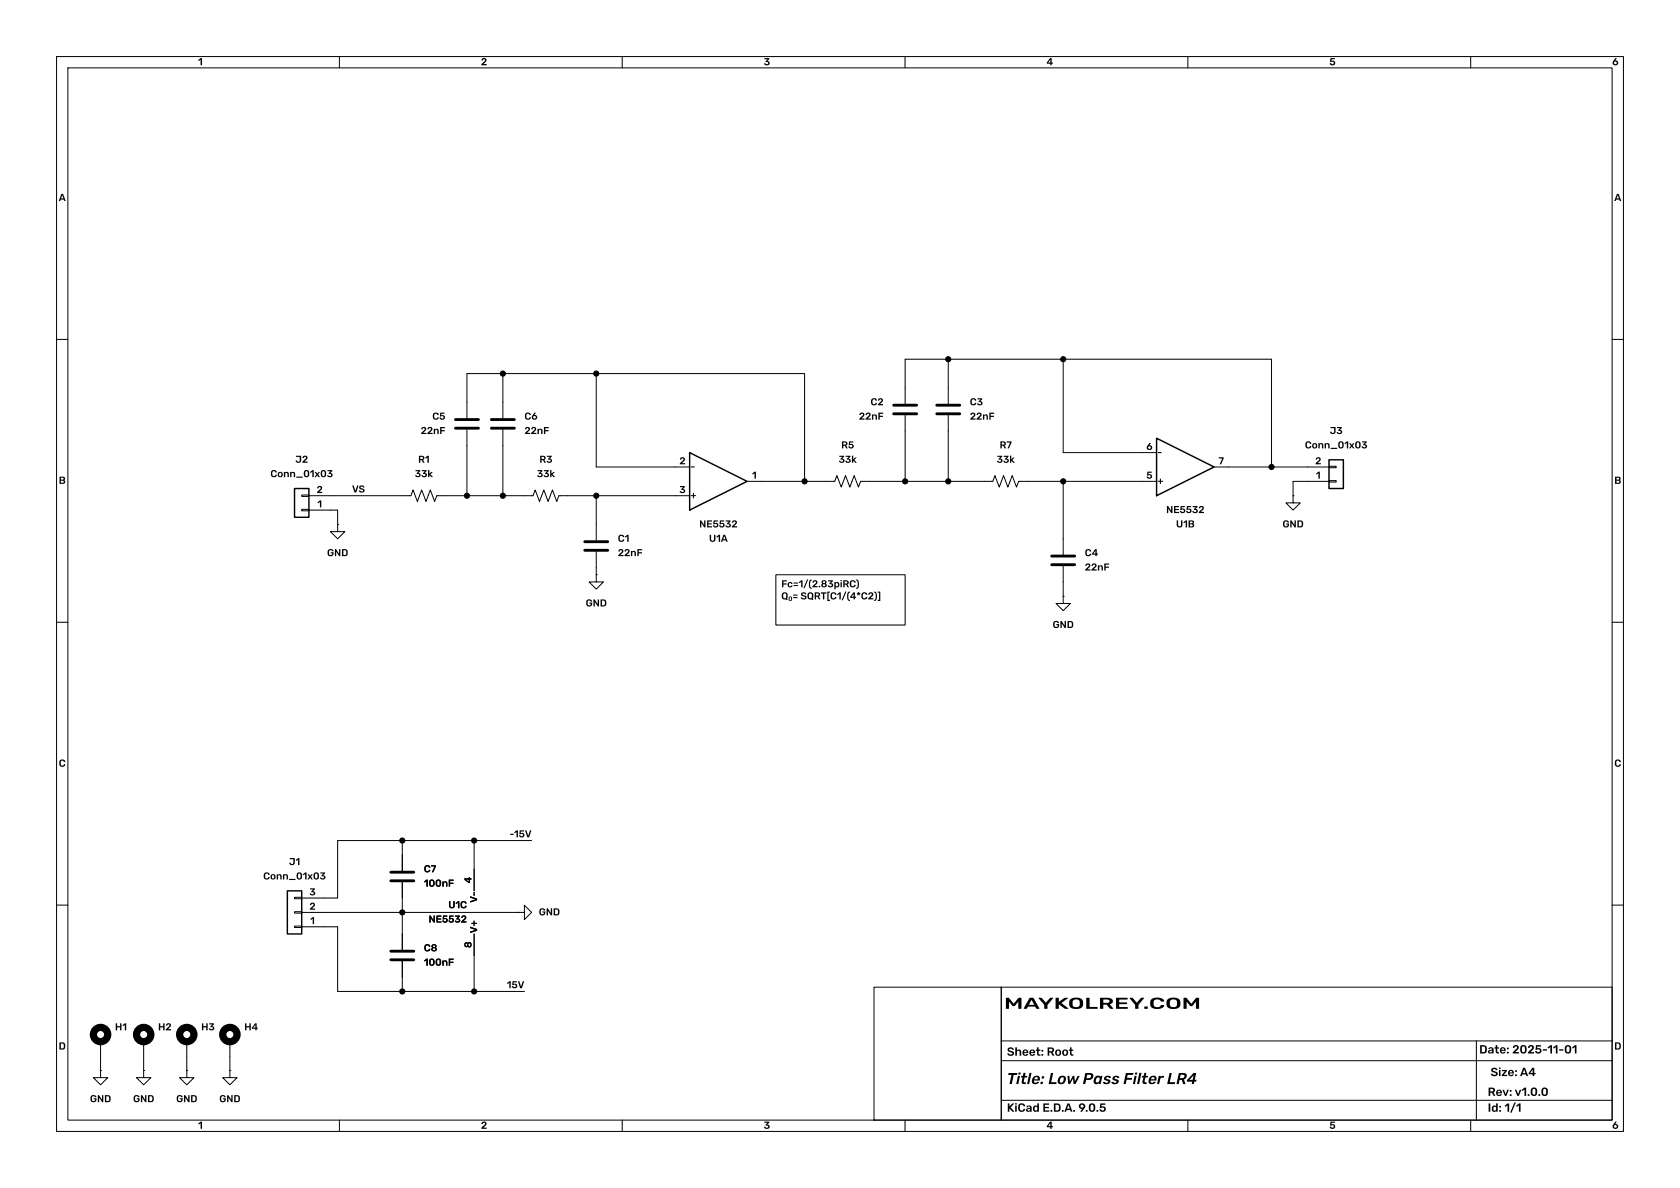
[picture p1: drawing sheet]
<svg xmlns="http://www.w3.org/2000/svg" width="297mm" height="210mm" viewBox="0 0 297 210" stroke-linecap="round" stroke-linejoin="round" font-family="sans-serif">
<g fill="none" stroke="#000" stroke-width=".18">
<path d="M10 10h277v190h-277zM12 12h273v186h-273zM60 10v2M110 10v2M160 10v2M210 10v2M260 10v2M10 60h2M82.5 73.9v-7.9h59.7v19.1M82.5 75.9v11.7M88.9 66v7.9M88.9 75.9v11.7"/>
<path d="M105.4 66v16.6h16.5M160 71.4v-7.9h64.8v19.1M160 73.4v11.7M167.6 63.5v7.9M167.6 73.4v11.7M188 63.5v16.5h16.5M285 60h2M53.3 90h1.3v.3h-1.3zM53.3 87.5h1.3v.3h-1.3zM54.6 87.6h18l.4-1 .8 2 .7-2 .8 2 .8-2 .7 2 .4-1h17l.4-1 .8 2 .7-2 .8 2 .8-2 .7 2 .4-1h23.1M54.6 90.2h5.1v2.5M59.7 92.7v1.3h1.3l-1.3 1.3-1.3-1.3h1.3"/>
<path d="M59.7 92.7h.1M105.4 87.6v7.9M105.4 97.5v4.1M132.1 85.1h15.5l.4-1 .7 2 .8-2 .7 2 .8-2 .8 2 .3-1h23.4l.4-1 .8 2 .7-2 .8 2 .7-2 .8 2 .4-1h24.4M188 85.1v12.9M214.6 82.6h20.3M228.6 87.6v1.3h1.3l-1.3 1.3-1.3-1.3h1.3M228.6 87.6h.1M234.9 85h1.3v.2h-1.3zM234.9 82.4h1.3v.3h-1.3zM234.9 85.1h-6.3v2.5M10 110h2"/>
<path d="M105.4 101.6v1.3h1.3l-1.3 1.2-1.3-1.2h1.3M105.4 101.6h.1M137.2 101.6h22.8v8.9h-22.8zM188 105.4v1.3h1.2l-1.2 1.3-1.3-1.3h1.3M188 105.4h.1M188 100.1v5.3M285 110h2M52.1 158.6h1.2v.3h-1.2zM71.1 148.6v5.3M71.1 156v11.9M83.8 148.6v8.9M94 148.6h-34.3v10.2h-6.4"/>
<path d="M10 160h2M52.1 163.7h1.2v.3h-1.2zM52.1 161.2h1.2v.2h-1.2zM53.3 163.8h6.4v11.5h33M53.3 161.3h38.1M71.1 169.9v5.4M83.8 165.1v10.2M91.4 161.3h1.3v-1.3l1.3 1.3-1.3 1.3v-1.3M91.4 161.3h.1M154.5 174.5h22.5v23.5h-22.5zM177 174.5h108v23.5h-108zM285 160h2"/>
<path d="M17.8 189.2v1.3h1.2l-1.2 1.3-1.3-1.3h1.3M17.8 189.2h.1M17.8 184.2v5M25.4 189.2v1.3h1.3l-1.3 1.3-1.3-1.3h1.3M25.4 189.2h.1M25.4 184.2v5M33 189.2v1.3h1.3l-1.3 1.3-1.3-1.3h1.3M33 189.2h.1M33 184.2v5M40.6 189.2v1.3h1.3l-1.3 1.3-1.2-1.3h1.2M40.6 189.2h.1M40.6 184.2v5"/>
<path d="M60 198v2M110 198v2M160 198v2M177 194.5h108M177 187.5h108M177 184h108M210 198v2M260 198v2M261 184v14"/>
</g>
<g fill="#000">
<path d="M240.8 78h.8v.2l-.3 .3a.41 .41 0 0 1 .3 .6 .41 .41 0 0 1-.6 .2l-.3-.3 .2-.1a.23 .23 0 0 0 .3 .2 .23 .23 0 0 0 .1-.4h-.3v-.1l.3-.4h-.5zM57.9 83.1h.8v.2l-.3 .3a.41 .41 0 0 1 .4 .6 .41 .41 0 0 1-.7 .1l-.3-.2 .2-.1a.23 .23 0 0 0 .4 .2 .23 .23 0 0 0 0-.4h-.3v-.1l.3-.4h-.5zM138.3 102.6h.8v.2h-.6v.3h.5l.1 .2h-.6v.5h-.2zM138.3 104.8a.6 .6 0 0 1 .8 0 .6 .6 0 0 1 .1 .8l-.1 .2 .1 .3-.6-.1a.5 .5 0 0 1-.4-.7h.3a.3 .3 0 0 0 .2 .5 .3 .3 0 0 0 .3-.5 .3 .3 0 0 0-.3-.4 .3 .3 0 0 0-.2 .4h-.3zM139.3 103a.39 .39 0 0 1 .5-.1 .39 .39 0 0 1 .3 .3l-.3-.1a.24 .24 0 0 0-.3 .3 .24 .24 0 0 0 .4 .1h.2a.44 .44 0 0 1-.6 .3 .44 .44 0 0 1-.2-.6zM139.5 105.5a.36 .36 0 0 1 .5 .4 .36 .36 0 0 1-.5 .2l-.1-.3h.2a.19 .19 0 0 0 0 .3 .19 .19 0 0 0 .3 0 .19 .19 0 0 0 0-.3l-.2-.2-.1 .2h-.2zM140.2 105.1h.7l.1 .2h-.7zM140.2 105.6h.7l.1 .1h-.7zM140.3 103h.7l.1 .1-.8 .1zM140.3 103.4h.7l.1 .2h-.8zM141.2 102.9l.5-.3h.2v1.2h-.3v-.9l-.3 .2zM141.7 104.8a.45 .45 0 0 1 .5-.1 .45 .45 0 0 1 .3 .4h-.2a.22 .22 0 0 0-.2-.2 .22 .22 0 0 0-.2 .3h.3a.4 .4 0 0 1 .4 .5 .4 .4 0 0 1-.6 .3l-.4-.3v-.1h.2a.28 .28 0 0 0 .3 .2 .28 .28 0 0 0 .2-.3l-.6-.2z"/>
<path d="M142.7 102.4l.2 .1-.6 1.4-.2 .1zM142.9 104.8a.6 .6 0 0 1 .8 0 .6 .6 0 0 1 .1 .8l-.1 .2 .1 .3-.6-.1a.5 .5 0 0 1-.5-.7h.3a.3 .3 0 0 0 .3 .5 .3 .3 0 0 0 .2-.5 .3 .3 0 0 0-.2-.4 .3 .3 0 0 0-.3 .4h-.3zM143.2 102.6l.3-.2v.2a.88 .88 0 0 0 0 1.3l-.1 .2a1.08 1.08 0 0 1-.2-1.5zM143.8 102.7a.43 .43 0 0 1 .6 0 .43 .43 0 0 1-.2 .7l-.2 .2h.5v.2h-.9v-.2l.5-.4a.22 .22 0 0 0 .2-.3 .22 .22 0 0 0-.3-.1 .22 .22 0 0 0-.2 .2h-.2zM144 104.7h.5a.39 .39 0 0 1 .5 .3 .39 .39 0 0 1-.2 .4l.2 .5h-.2l-.3-.4h-.2v.4h-.3v-.6h.6l.1-.2-.1-.2h-.3v.4h-.3zM144.8 103.6h.2v.2h-.2zM145.1 104.7h1v.2h-.4v1.1l-.2-.1v-1h-.4zM145.3 102.7a.41 .41 0 0 1 .6-.1 .41 .41 0 0 1 .1 .6 .43 .43 0 0 1 0 .6 .43 .43 0 0 1-.6 0l-.2-.3h.2a.25 .25 0 0 0 .4 .2 .25 .25 0 0 0 0-.4 .25 .25 0 0 0-.4 .1l-.2 .1v-.2a.19 .19 0 0 0 .2-.1 .19 .19 0 0 0-.2-.2l.3-.1a.21 .21 0 0 0 .3 .2 .21 .21 0 0 0 0-.3 .21 .21 0 0 0-.3 .1h-.3zM146.3 104.6h.4v.2h-.2v1.2h.2v.2h-.4zM146.4 102.6h.8v.2l-.3 .3a.41 .41 0 0 1 .4 .6 .41 .41 0 0 1-.7 .1l-.3-.2 .2-.1a.23 .23 0 0 0 .4 .1 .23 .23 0 0 0 0-.3h-.3v-.2l.3-.3h-.5zM146.9 104.9a.5 .5 0 0 1 .6-.2 .5 .5 0 0 1 .3 .4h-.1a.3 .3 0 0 0-.3-.2 .3 .3 0 0 0-.3 .3v.1a.3 .3 0 0 0 .1 .5 .3 .3 0 0 0 .4-.3h.2a.54 .54 0 0 1-.7 .5 .54 .54 0 0 1-.3-.8zM147.5 102.9h.2v.1a.42 .42 0 0 1 .7 .4 .42 .42 0 0 1-.7 .3v.4l-.2 .1v-.8h.2a.25 .25 0 0 0 .4 .2 .25 .25 0 0 0 0-.4l-.2-.1-.2 .3h-.2z"/>
<path d="M148 105l.4-.3h.2v1.2h-.2v-.9l-.3 .2zM148.6 102.5h.2v.2h-.2zM148.6 102.9h.2v.9h-.2zM149.4 104.6h.2l-.6 1.5h-.2zM149.1 102.6h.5a.39 .39 0 0 1 .4 .2 .39 .39 0 0 1-.2 .5l.3 .5h-.3l-.2-.4h-.3v.4h-.2v-.6l.5-.1 .2-.1-.1-.2h-.4v.4h-.2zM149.9 104.7l.3-.1v.2a.88 .88 0 0 0 .1 1.3l-.2 .1a1.08 1.08 0 0 1-.2-1.5zM150.3 102.7a.5 .5 0 0 1 .6-.2 .5 .5 0 0 1 .3 .5h-.1a.3 .3 0 0 0-.3-.2 .3 .3 0 0 0-.3 .3v.1a.3 .3 0 0 0 .1 .4 .3 .3 0 0 0 .4-.2h.2a.54 .54 0 0 1-.7 .4 .54 .54 0 0 1-.3-.8zM150.8 104.7h.3v.8h.2v.2h-.2v.3l-.2-.1v-.2h-.6v-.2h.6v-.5l-.4 .5h-.2zM151.4 102.5l.1-.1a1.07 1.07 0 0 1 0 1.7h-.1v-.2a1.02 1.02 0 0 0-.1-1.4zM151.5 104.8l.2 .1v-.2h.2v.2l.1-.1 .1 .2h-.2l.1 .2h-.1l-.1-.1-.1 .1-.2-.1 .2-.1h-.2zM152.4 104.9a.5 .5 0 0 1 .6-.2 .5 .5 0 0 1 .3 .4h-.2a.3 .3 0 0 0-.3-.2 .3 .3 0 0 0-.3 .3v.1a.3 .3 0 0 0 .2 .5 .3 .3 0 0 0 .4-.3h.2a.54 .54 0 0 1-.7 .5 .54 .54 0 0 1-.3-.8zM153.6 104.8a.43 .43 0 0 1 .7 0 .43 .43 0 0 1-.2 .7l-.2 .2h.5v.2h-.9v-.1l.5-.5a.22 .22 0 0 0 .1-.3 .22 .22 0 0 0-.2-.1 .22 .22 0 0 0-.2 .2h-.2z"/>
<path d="M154.5 104.6h.1a1.07 1.07 0 0 1 0 1.6h-.1l.1-.2a1.02 1.02 0 0 0-.1-1.4zM155.2 104.6h.4v1.6h-.4v-.2h.2v-1.2h-.2zM56.6 154.2h.9v.2l-.4 .3a.41 .41 0 0 1 .4 .6 .41 .41 0 0 1-.7 .2l-.2-.3 .2-.1a.23 .23 0 0 0 .3 .2 .23 .23 0 0 0 0-.4h-.2l-.1-.1 .4-.4h-.6zM267.7 194.9h.3l-.8 1.8h-.2zM277.9 185.2l.5-.4h.3v1.4h-.3v-1.1l-.3 .2z"/>
</g>
<path d="M204.5 77.5l10.1 5.1-10.1 5zM52.1 86.4h2.5v5h-2.5zM121.9 80l10.2 5.1-10.2 5.1zM234.9 81.3h2.6v5.1h-2.6zM50.8 157.5h2.5v7.6h-2.5z" fill="none" stroke="#000" stroke-width=".25"/>
<g fill="none" stroke="#000" stroke-width=".51">
<path d="M80.5 75.7h4.1M80.5 74.2h4.1M86.9 75.7h4M86.9 74.2h4M158 73.2h4.1M158 71.6h4.1M165.6 73.2h4.1M165.6 71.6h4.1M103.4 97.3h4M103.4 95.8h4M185.9 99.8h4.1M185.9 98.3h4.1"/>
<path d="M69.1 155.7h4.1M69.1 154.2h4.1M69.1 169.7h4.1M69.1 168.1h4.1"/>
</g>
<g fill="none" stroke="#000" stroke-width="1.3">
<circle cx="17.8" cy="182.9" r="1.27"/>
<circle cx="25.4" cy="182.9" r="1.27"/>
<circle cx="33" cy="182.9" r="1.27"/>
<circle cx="40.6" cy="182.9" r="1.27"/>
</g>
<g fill="#000" stroke="#000" stroke-width=".18">
<circle cx="88.9" cy="66" r=".46"/>
<circle cx="105.4" cy="66" r=".46"/>
<circle cx="167.6" cy="63.5" r=".46"/>
<circle cx="188" cy="63.5" r=".46"/>
<circle cx="82.5" cy="87.6" r=".46"/>
<circle cx="88.9" cy="87.6" r=".46"/>
<circle cx="105.4" cy="87.6" r=".46"/>
<circle cx="142.2" cy="85.1" r=".46"/>
<circle cx="160" cy="85.1" r=".46"/>
<circle cx="167.6" cy="85.1" r=".46"/>
<circle cx="188" cy="85.1" r=".46"/>
<circle cx="224.8" cy="82.6" r=".46"/>
<circle cx="71.1" cy="148.6" r=".46"/>
<circle cx="83.8" cy="148.6" r=".46"/>
<circle cx="71.1" cy="175.3" r=".46"/>
<circle cx="71.1" cy="161.3" r=".46"/>
<circle cx="83.8" cy="175.3" r=".46"/>
</g>
<g font-size="2.8">
<text x="177.5" y="179.2">MAYKOLREY.COM</text>
<text x="178" y="192.5">Title: LowPass Filter LR4</text>
</g>
<g font-size="2.1">
<text x="178" y="187.3">Sheet: Root</text>
<text x="261.5" y="186.9">Date: 2025-11-01</text>
<text x="263.5" y="190.9">Size: A4</text>
<text x="178" y="197.2">KiCad E.D.A.9.0.5</text>
<text x="263" y="194.4">Rev:v1.0.0</text>
<text x="263" y="197.2">Id: 1/1</text>
</g>
<g font-size="1.8">
<text x="35" y="12.1">1</text>
<text x="85" y="12.1">2</text>
<text x="135" y="12.1">3</text>
<text x="185" y="12.1">4</text>
<text x="235" y="12.1">5</text>
<text x="285" y="12.1">6</text>
<text x="10.4" y="36.1">A</text>
<text x="285.4" y="36.1">A</text>
<text x="74.4" y="77.3">22nF</text>
<text x="76.4" y="74.7">C5</text>
<text x="92.7" y="74.7">C6</text>
<text x="92.7" y="77.3">22nF</text>
<text x="151.8" y="74.7">22nF</text>
<text x="153.9" y="72.2">C2</text>
<text x="171.4" y="72.2">C3</text>
<text x="171.4" y="74.7">22nF</text>
<text x="235.1" y="77.3">J3</text>
<text x="52.2" y="82.3">J2</text>
<text x="73.9" y="82.3">R1</text>
<text x="95.4" y="82.3">R3</text>
<text x="120.1" y="82.3">2</text>
<text x="122" y="83.6">-</text>
<text x="148.3" y="82.3">33k</text>
<text x="148.7" y="79.8">R5</text>
<text x="176.2" y="82.3">33k</text>
<text x="176.7" y="79.8">R7</text>
<text x="202.6" y="79.8">6</text>
<text x="204.6" y="81.1">-</text>
<text x="215.4" y="82.3">7</text>
<text x="230.7" y="79.8">Conn_01x03</text>
<text x="232.5" y="82.3">2</text>
<text x="10.4" y="86.1">B</text>
<text x="47.8" y="84.9">Conn_01x03</text>
<text x="56" y="87.4">2</text>
<text x="56.1" y="89.9">1</text>
<text x="62.2" y="87.3">VS</text>
<text x="73.3" y="84.9">33k</text>
<text x="94.9" y="84.9">33k</text>
<text x="120.1" y="87.4">3</text>
<text x="122" y="88.7">+</text>
<text x="132.9" y="84.8">1</text>
<text x="202.6" y="84.8">5</text>
<text x="204.6" y="86.1">+</text>
<text x="232.6" y="84.8">1</text>
<text x="285.4" y="86.1">B</text>
<text x="123.6" y="93.8">NE5532</text>
<text x="206.2" y="91.2">NE5532</text>
<text x="207.9" y="93.8">U1B</text>
<text x="226.7" y="93.8">GND</text>
<text x="57.8" y="98.8">GND</text>
<text x="109.2" y="96.3">C1</text>
<text x="109.2" y="98.8">22nF</text>
<text x="125.3" y="96.3">U1A</text>
<text x="191.8" y="98.8">C4</text>
<text x="191.8" y="101.4">22nF</text>
<text x="103.5" y="107.7">GND</text>
<text x="186.1" y="111.5">GND</text>
<text x="10.4" y="136.1">C</text>
<text x="285.4" y="136.1">C</text>
<text x="90.1" y="148.2">-15V</text>
<text x="46.5" y="156">Conn_01x03</text>
<text x="51.1" y="153.5">J1</text>
<text x="74.9" y="154.7">C7</text>
<text x="54.7" y="158.5">3</text>
<text x="54.7" y="161">2</text>
<text x="74.9" y="157.3">100nF</text>
<text x="79.2" y="161.1">U1C</text>
<text x="83.6" y="156.2" transform="rotate(-90 83.6 156.2)">4</text>
<text x="84.9" y="159.6" transform="rotate(-90 84.9 159.6)">V-</text>
<text x="54.8" y="163.6">1</text>
<text x="75.8" y="163.6">NE5532</text>
<text x="83.6" y="167.6" transform="rotate(-90 83.6 167.6)">8</text>
<text x="84.9" y="165" transform="rotate(-90 84.9 165)">V+</text>
<text x="95.2" y="162.3">GND</text>
<text x="74.9" y="168.7">C8</text>
<text x="74.9" y="171.2">100nF</text>
<text x="89.6" y="174.9">15V</text>
<text x="20.3" y="182.7">H1</text>
<text x="27.9" y="182.7">H2</text>
<text x="35.6" y="182.7">H3</text>
<text x="43.2" y="182.7">H4</text>
<text x="10.4" y="186.1">D</text>
<text x="285.4" y="186.1">D</text>
<text x="15.9" y="195.4">GND</text>
<text x="23.5" y="195.4">GND</text>
<text x="31.1" y="195.4">GND</text>
<text x="38.8" y="195.4">GND</text>
<text x="35" y="200.1">1</text>
<text x="85" y="200.1">2</text>
<text x="135" y="200.1">3</text>
<text x="185" y="200.1">4</text>
<text x="235" y="200.1">5</text>
<text x="285" y="200.1">6</text>
</g>
</svg>
